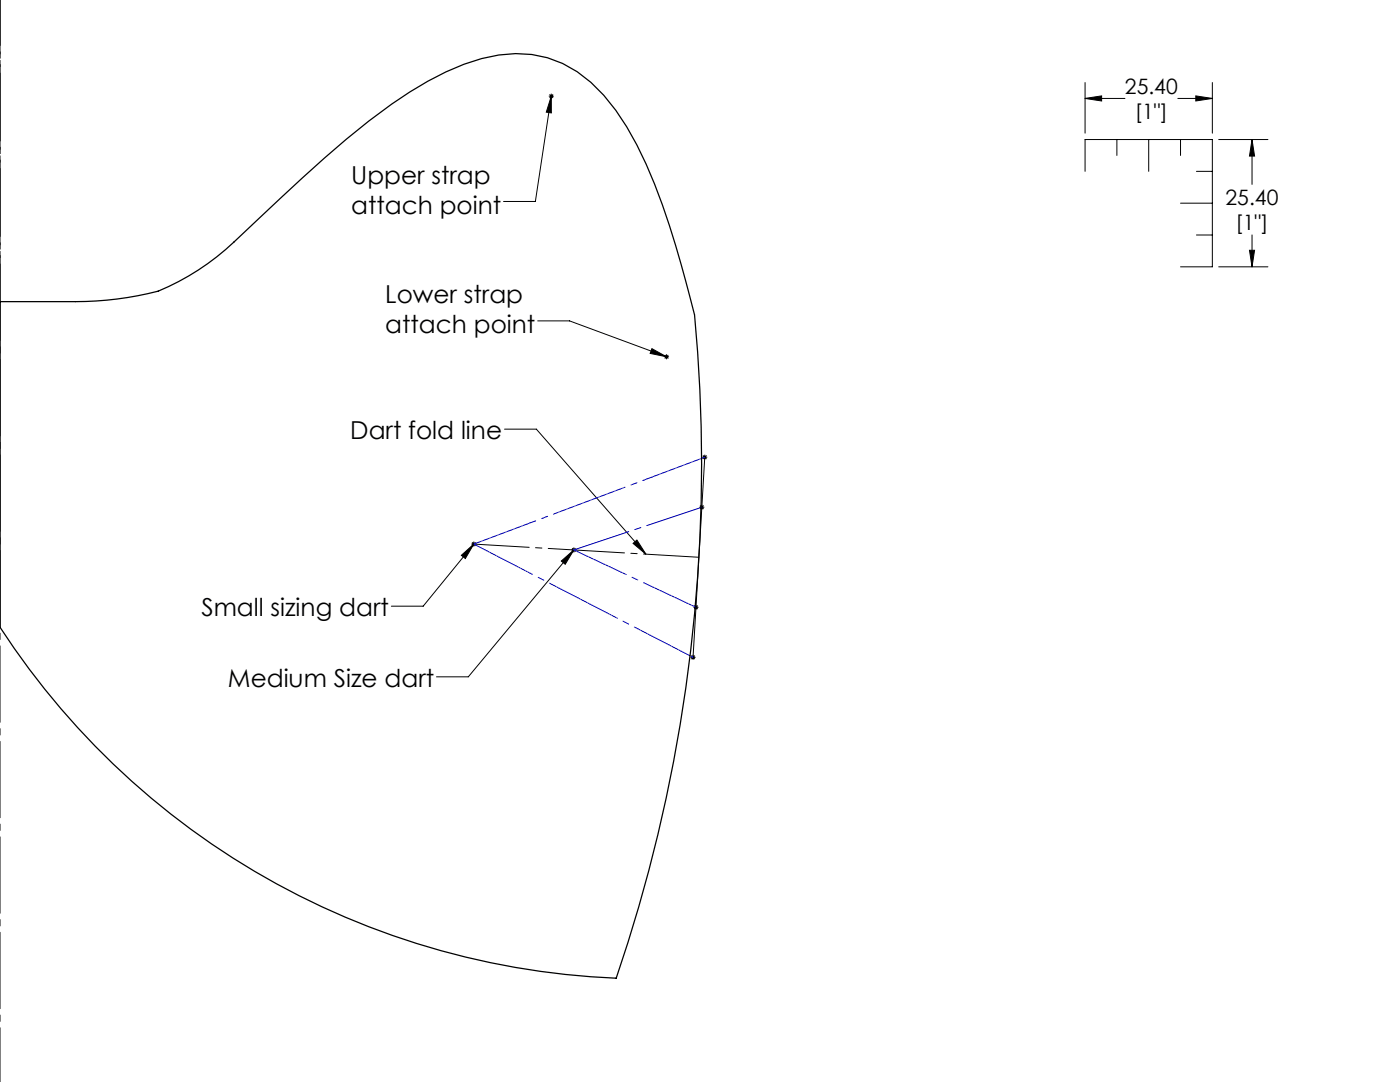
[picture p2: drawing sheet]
<svg xmlns="http://www.w3.org/2000/svg" width="279mm" height="216mm" viewBox="0 0 279 216" stroke-linecap="round" stroke-linejoin="round" font-family="sans-serif">
<g fill="none" stroke="#000" stroke-width=".2">
<path d="M109.5 19.2h1M109.7 18.8l.7 .7M110 18.7v1M110 19.2v3.3l-1-.1zM110 19.2l-3.2 21h-6.3M110.4 18.8l-.7 .7M216.5 19.6l3.4-.5v1.1zM216.5 16.5v10.1M216.5 19.6h8M235.1 19.6h6.8M238.6 19.1l3.3 .5-3.3 .6zM241.9 16.5v10.1"/>
<path d="M216.5 34.2v-6.4h25.4v25.4h-6.3M222.9 27.8v3.2M229.2 27.8v6.4M235.6 27.8v3.2M238.8 34.2h3.1M243.2 27.8h9.8M249.9 27.8l.5 3.3h-1zM249.9 27.8v9M235.6 40.5h6.3M238.8 46.9h3.1M243.2 53.2h9.8M249.4 49.9h1l-.5 3.3z"/>
<path d="M249.9 46.9v6.3M107.3 64h6.4l19.3 7.2M130.1 69.6l2.9 1.6-3.3-.7zM132.5 71.2h1M132.7 70.8l.7 .7M133 70.7v1M133.4 70.8l-.7 .7M100.7 85.6h6.3l21.9 25M140.2 91.2h1M140.3 90.9l.7 .7M140.7 90.7v1M140.7 91.2l-2.4 40"/>
<path d="M141 90.9l-.7 .7M92.1 110.8l2.5-2.2-1.7 2.8zM94.1 108.6h1M94.2 108.2l.7 .7M94.6 108.6l-10.1 12.4h-6.4M94.6 108.1v1M94.9 108.2l-.7 .7M112 111.9l2.5-2.2-1.7 2.9zM114 109.7h1M114.2 109.4l.7 .7M114.5 109.7l-21 25.4h-6.4M114.5 109.2v1"/>
<path d="M114.9 109.4l-.7 .7M126.3 108.4l.8-.6 1.8 2.8zM139.6 101.2h1M139.7 100.9l.7 .7M140.1 100.7v1M140.4 100.9l-.7 .7M137.8 131.2h1M138 130.8l.7 .7M138.3 130.7v1M138.4 121.2h1M138.5 120.8l.8 .7M138.7 130.8l-.7 .7"/>
<path d="M138.9 120.7v1M139.3 120.8l-.8 .7"/>
</g>
<path d="M0 0v215.9" fill="none" stroke="#000" stroke-width=".2" stroke-dasharray="15.2 1.3 1.3 1.3" stroke-dashoffset="4.4"/>
<path d="M0 60.2v-60.2" fill="none" stroke="#000" stroke-width=".2" stroke-dasharray="15.2 1.3 1.3 1.3" stroke-dashoffset="6"/>
<path d="M94.6 108.6l44.9 2.6" fill="none" stroke="#000" stroke-width=".2" stroke-dasharray="15.2 1.3 1.3 1.3" stroke-dashoffset="4.2"/>
<path d="M114.5 109.7l25.6-8.5M114.5 109.7l24.4 11.5" fill="none" stroke="#00f" stroke-width=".2" stroke-dasharray="15.2 1.3 1.3 1.3" stroke-dashoffset="3.7"/>
<path d="M94.6 108.6l46.1-17.4M138.3 131.2l-43.7-22.6" fill="none" stroke="#00f" stroke-width=".2" stroke-dasharray="15.2 1.3 1.3 1.3" stroke-dashoffset="2"/>
<g fill="#000">
<path d="M110 19.2v3.3l-1-.1zM130.1 69.6l2.9 1.6-3.3-.7zM92.1 110.8l2.5-2.2-1.7 2.8zM112 111.9l2.5-2.2-1.7 2.9zM126.3 108.4l.8-.6 1.8 2.8z"/>
<path d="M249.9 27.8l.5 3.3h-1zM249.4 49.9h1l-.5 3.3zM216.5 19.6l3.4-.5v1.1zM238.6 19.1l3.3 .5-3.3 .6z"/>
</g>
<path d="M0 60.2h15a66.4 66.4 0 0 0 16.6-2.1 50.1 50.1 0 0 0 15.1-9.8l4.7-4.5a256.7 256.7 0 0 1 26.8-23 60.9 60.9 0 0 1 17.9-9.1 22.5 22.5 0 0 1 24.4 7.3 58.1 58.1 0 0 1 10.1 17.7 246.8 246.8 0 0 1 8 26.1 316.4 316.4 0 0 1-15.6 132.4 154.1 154.1 0 0 1-123-70z" fill="none" stroke="#000" stroke-width=".25"/>
<g font-size="4.9">
<text x="70.1" y="36.7">Upper strap</text>
<text x="70.1" y="42.6">attach point</text>
<text x="76.9" y="60.5">Lower strap</text>
<text x="76.9" y="66.4">attach point</text>
<text x="69.9" y="87.5">Dart fold line</text>
<text x="40.2" y="122.9">Small sizing dart</text>
<text x="45.5" y="137">Medium Size dart</text>
</g>
<g font-size="4.2">
<text x="224.5" y="18.7">25.40</text>
<text x="226.5" y="23.8">[1&quot;]</text>
<text x="244.6" y="40.9">25.40</text>
<text x="246.6" y="46">[1&quot;]</text>
</g>
</svg>
